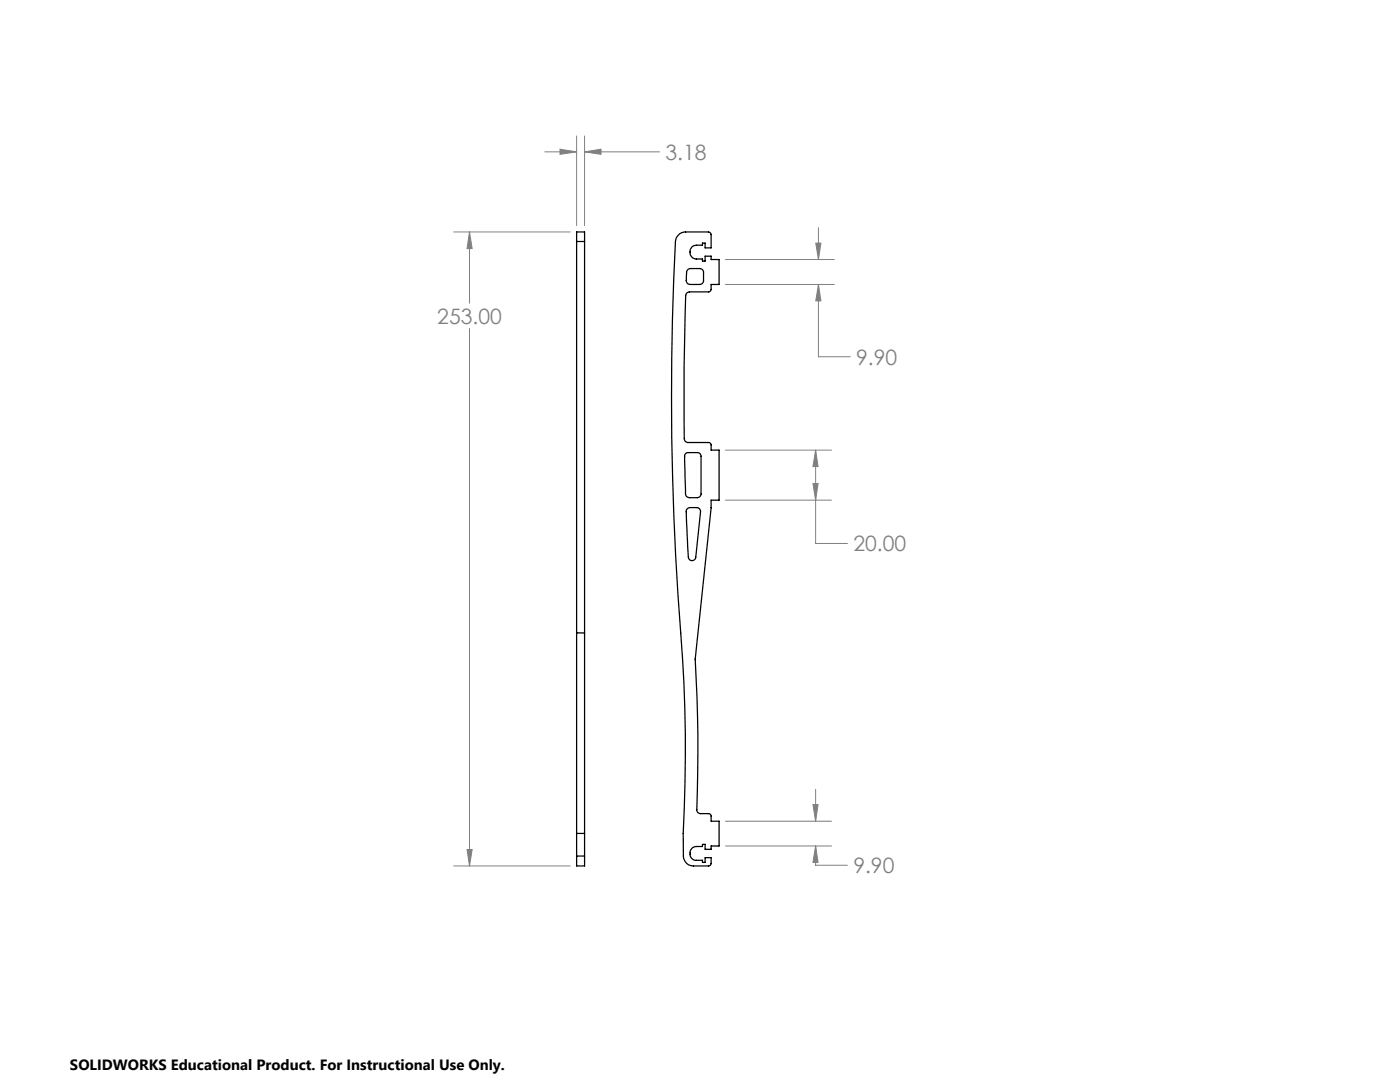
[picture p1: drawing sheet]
<svg xmlns="http://www.w3.org/2000/svg" width="279mm" height="216mm" viewBox="0 0 279 216" stroke-linecap="round" stroke-linejoin="round" font-family="sans-serif">
<g fill="none" stroke="#808080" stroke-width=".2">
<path d="M108.7 30.3h6.4M111.8 29.8l3.3 .5-3.3 .5zM115.1 27.1v17.9M116.7 30.3l3.2-.5v1zM116.7 27.1v17.9M116.7 30.3h14.9M90.5 46.3h23.3M93.7 46.3l.5 3.3h-1zM93.7 46.3v14.2M144.8 56.8h21.7M144.8 51.8h21.7M162.8 48.5h1l-.5 3.3z"/>
<path d="M163.3 56.8l.5 3.2h-1zM163.3 56.8v14.4h6.4M163.3 45.4v6.4M93.7 65.5v107.3M144.8 99.8h21.1M144.8 89.8h21.1M162.2 96.5h1.1l-.5 3.3zM162.8 89.8l.5 3.3h-1.1zM162.8 89.8v18.6h6.3M162.8 157.5v6.4M90.5 172.8h23.3M93.2 169.5h1l-.5 3.3z"/>
<path d="M144.8 168.8h21.1M144.8 163.9h21.1M162.2 160.5h1.1l-.5 3.4zM162.8 168.8l.5 3.3h-1.1zM162.8 168.8v3.8h6.3"/>
</g>
<path d="M111.8 29.8l3.3 .5-3.3 .5zM116.7 30.3l3.2-.5v1zM93.7 46.3l.5 3.3h-1zM93.2 169.5h1l-.5 3.3zM163.3 56.8l.5 3.2h-1zM162.8 48.5h1l-.5 3.3zM162.2 96.5h1.1l-.5 3.3zM162.8 89.8l.5 3.3h-1.1zM162.8 168.8l.5 3.3h-1.1zM162.2 160.5h1.1l-.5 3.4z" fill="#808080"/>
<g fill="none" stroke="#000" stroke-width=".25">
<path d="M115.1 48.2v78.1M115.1 48.2v-1.9h1.6v1.9M115.1 48.2h1.6M116.7 48.2v78.1M135.4 46.8a1.91 1.91 0 0 1 1.4-.5h4.6l.5 .3v2.9h-1.2v-1h-.5v.4h-1.2a1.38 1.38 0 0 0-1.3 1.4 1.38 1.38 0 0 0 1.3 1.4h1.2v.4h.5v-1h1.2v.7h1.6v5h-1.6v1.1l-.4 .3h-3.9a.79 .79 0 0 0-.8 .8 526.7 526.7 0 0 0-.2 28.8l.6 .5h4.3l.4 .3v1.2h1.6v10h-1.6v1.5l-3.2 30.3a324.3 324.3 0 0 1 .4 30.3l.6 .4 2 .1 .2 .4v1.1h1.6v4.9h-1.6v.7h-1.2v-1h-.5v.4h-1.2a1.38 1.38 0 0 0-1.3 1.4 1.38 1.38 0 0 0 1.3 1.4h1.2v.4h.5v-1h1.2v1.4l-.4 .3h-3.1a1.99 1.99 0 0 1-2-2l-.1-4.5a321.6 321.6 0 0 0-1-47.8 596.3 596.3 0 0 1-.4-70.7l.1-.4zM137.2 53.9l.6-.3h1.9a.78 .78 0 0 1 .7 .8v1.6a.78 .78 0 0 1-.7 .8h-2a.87 .87 0 0 1-.7-1.2zM136.8 90.5l.4-.2h2a.72 .72 0 0 1 .7 .8v7.5a.72 .72 0 0 1-.7 .7h-1.6a.78 .78 0 0 1-.8-.7l-.2-7.7zM137.3 101.4l.4-.1h1.4a.78 .78 0 0 1 .7 .8l-.9 9.1a.74 .74 0 0 1-.8 .7 .74 .74 0 0 1-.7-.7l-.5-9.1 .1-.3zM115.1 126.3v40M115.1 126.3h1.6M116.7 126.3v40M115.1 170.8v2h1.6v-2"/>
<path d="M115.1 166.3h1.6M115.1 170.8h1.6M115.1 166.3v4.5M116.7 166.3v4.5"/>
</g>
<g font-size="4.2" fill="#808080">
<text x="132.8" y="31.9">3.18</text>
<text x="87.3" y="64.6">253.00</text>
<text x="170.9" y="72.8">9.90</text>
<text x="170.3" y="110">20.00</text>
<text x="170.3" y="174.2">9.90</text>
</g>
<text font-size="3" x="14" y="213.5">SOLIDWORKS Educational Product. For Instructional Use Only.</text>
</svg>
